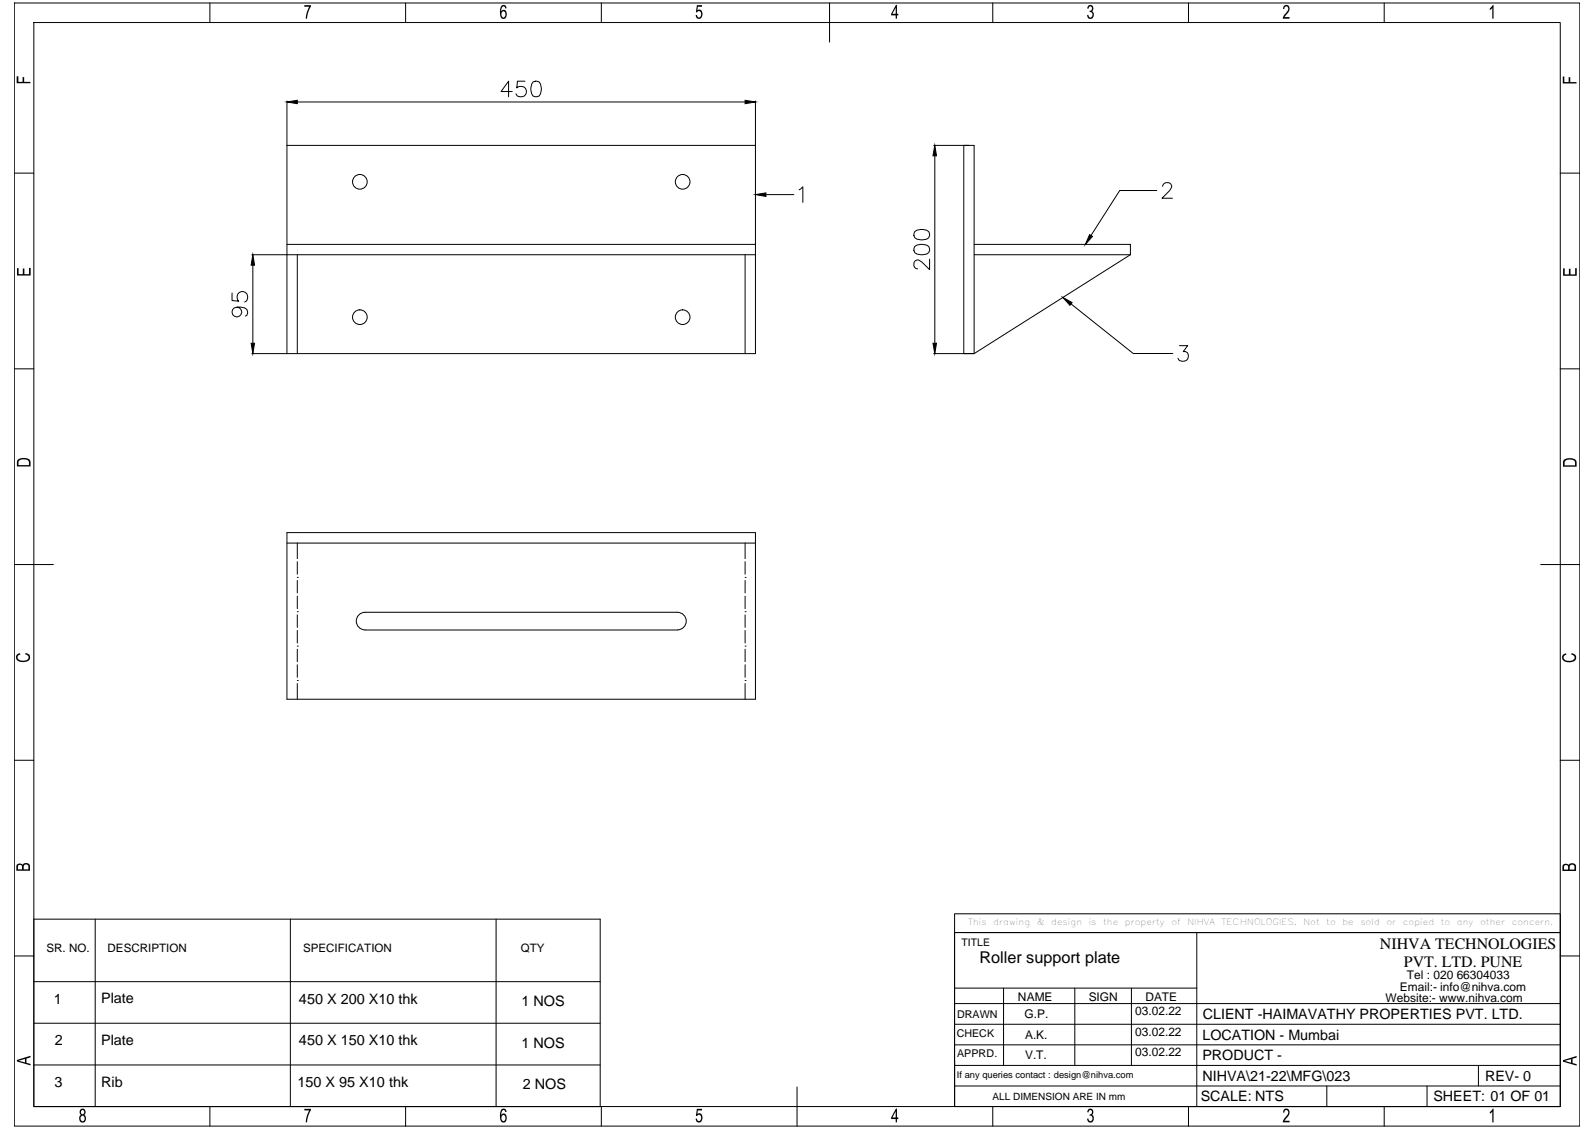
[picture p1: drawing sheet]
<svg xmlns="http://www.w3.org/2000/svg" width="594mm" height="420mm" viewBox="0 0 594 420" stroke-linecap="round" stroke-linejoin="round" font-family="sans-serif">
<!-- layer: 0 -->
<g fill="none" stroke="#000" stroke-width=".37">
<path d="M5.3 1.1h583.1v418.4h-583.1zM12.6 8.4h568.5v403.8h-568.5zM78.2 1.1v7.3M151.1 1.1v7.3M224 1.1v7.3M309 1.1v14.6M369.8 1.1v7.3M442.7 1.1v7.3M515.6 1.1v7.3M106.9 37.6v94.1M110.7 38h166.8M190.8 34.1h-4.2l2.8-3.9v5.8"/>
<path d="M195.5 30.2h-2.8l-.2 2.5a2.06 2.06 0 0 1 3.1 0 2.06 2.06 0 0 1-.4 3.1 2.06 2.06 0 0 1-3-.9M198.6 30.5a1.91 1.91 0 0 1 2.7 .8 4.7 4.7 0 0 1-.5 4.5 1.9 1.9 0 0 1-2.8-.9 4.7 4.7 0 0 1 .6-4.4zM281.4 37.6v94.1h-187.6M106.9 54.2h174.5M347.8 54.2h15v77.5h-15M348.2 58.1v69.8M359 54.2v77.5h3.8l58.2-36.8M5.3 64.5h7.3M285.3 72.5h10.4M297.6 70.7l1.4-1.1v5.8M430.9 71h-13.8l-10.8 16.7M433.1 69.4a1.48 1.48 0 0 1 1.1-1.4h1.1a1.42 1.42 0 0 1 .8 2.2l-3.3 3.6h3.9"/>
<path d="M581.1 64.5h7.3M93.8 94.9h187.6M94.2 98.8v29.1M106.9 91h174.5M110.7 94.9v36.8M277.5 94.9v36.8M340.7 91.8a4.6 4.6 0 0 1 5.2 0 1.89 1.89 0 0 1-.8 2.8 5 5 0 0 1-4.4-.5l-.3-.9zM340.7 86.3a4.6 4.6 0 0 1 5.2 0 1.89 1.89 0 0 1-.8 2.8 5 5 0 0 1-4.4-.6l-.3-.8zM346.2 96.5v3.9l-2.8-2.7a1.72 1.72 0 0 0-2.7-.3l-.3 .5v1.1a1.38 1.38 0 0 0 1.4 1.1M362.8 91h58.2v3.9M362.8 94.9h58.2M86.4 109.1v2.8l2.5 .3a2.06 2.06 0 0 1 0-3.1 2.06 2.06 0 0 1 3.1 .4 2.06 2.06 0 0 1-.9 3"/>
<path d="M88.3 114.4a1.82 1.82 0 0 1 1.6 2.5 1.82 1.82 0 0 1-2.8 .7 1.82 1.82 0 0 1 .1-2.9 5.1 5.1 0 0 1 4.7 .5 1.68 1.68 0 0 1-.5 2.5M398.9 113.2l23.2 18.5h14.7M5.3 137.4h7.3M439.3 128.7h3.1l-1.7 2.3a1.86 1.86 0 0 1 2 2.1 1.86 1.86 0 0 1-2.5 1.4l-.9-.2-.5-.9M581.1 137.4h7.3M106.9 198.4h174.5v62h-174.5zM5.3 210.3h14.6M106.9 202.3h174.5M110.7 215.1h.1M110.7 202.3v5.8M110.7 209.2v4.7M110.7 216.2v4.7"/>
<path d="M277.5 215.1h.1M277.5 202.3v5.8M277.5 209.2v4.7M277.5 216.2v4.7M573.9 210.3h14.5M110.7 227.9h.1M110.7 222.1v4.6M110.7 229v4.7M110.7 234.8v4.7M252.3 228.1h-116.3a3.3 3.3 0 0 0-3.3 3.2 3.3 3.3 0 0 0 3.3 3.3l116.3 .1M252.3 228.1a3.3 3.3 0 0 1 3.3 3.2 3.3 3.3 0 0 1-3.3 3.3M277.5 227.9h.1"/>
<path d="M277.5 222.1v4.6M277.5 229v4.7M277.5 234.8v4.7M110.7 240.7h.1M110.7 253.5h.1M110.7 241.8v4.7M110.7 247.6v4.7M110.7 254.6v5.8M277.5 240.7h.1M277.5 253.5h.1M277.5 241.8v4.7M277.5 247.6v4.7"/>
<path d="M277.5 254.6v5.8M5.3 283.2h7.3M581.1 283.2h7.3M5.3 356.1h7.3M12.6 342.4h210.9v69.8h-210.9zM35.5 342.4v69.8M108.1 342.4v69.8M184.8 342.4v69.8M355.5 340.4h225.6v7h-225.6zM355.5 347.4h225.6v64.8h-225.6zM355.5 347.4v64.8M359.4 347.4h221.7"/>
<path d="M445.8 347.4v64.8M581.1 356.1h7.3M12.6 365.6h210.9M355.5 373.8h225.6M355.5 368.1h90.3M373.8 368.1v28.7M400.3 368.1v28.7M421.4 368.1v28.7M12.6 381.1h210.9M12.6 396.7h210.9M355.5 396.8h225.6M355.5 389.2h225.6"/>
<path d="M355.5 381.5h225.6M550.7 396.8v7.7M12.6 412.2h210.9M78.2 412.2v7.3M151.1 412.2v7.3M224 412.2v7.3M296.9 404.9v14.6M355.5 404.5h225.6M369.8 412.2v7.3M372.6 412.2h208.5M442.7 412.2v7.3M494.2 404.5v7.7"/>
<path d="M515.6 412.2v7.3M531.5 404.5v7.7"/>
<circle cx="134" cy="67.7" r="2.73"/>
<circle cx="254.3" cy="67.7" r="2.73"/>
<circle cx="134" cy="118.1" r="2.73"/>
<circle cx="254.3" cy="118.1" r="2.73"/>
</g>
<g fill="#000">
<path d="M113.4 1.9h2.4l-1.2 3.2-.2 1.9h-.5l.1-1.4 1.2-3.1h-1.8zM259.6 1.9h1.9v.6h-1.6l-.2 1.4 .6-.3 .6 .1 .7 1.3-.2 1.3-.9 .7-.8-.1-.6-1.1 .5-.2 .3 .8 .5 .1 .4-.2 .3-.7v-.8l-.5-.6h-.6l-.4 .4-.4-.1zM405.3 2.2l1.1-.3 .8 .9-.1 1-.4 .4 .6 .6 .1 1-.3 .7-.7 .5-.9-.1-.6-1.3 .5-.1 .6 1 .7-.3 .1-1.4-.5-.3h-.5l.1-.5 .8-.4v-.7l-.7-.6-.3 .3-.3 .7-.5-.2zM478.3 2.2l1-.4 .9 .7v1.5l-1.8 2.4h1.9v.6h-2.5l.3-1 1.7-2.6-.2-.8-.5-.3-.5 .3-.2 .8-.5-.1zM556 1.8h.3v5.2h-.5v-4l-.9 .7v-.6zM6.2 28.4h.6v2.1h1.6v-1.8h.6v1.8h2.3v.5h-5.1zM582.1 28.5h.6v2.1h1.6v-1.8h.6v1.8h2.3v.5h-5.1zM6.3 99.9h.6v2.2h1.6v-2.1h.6v2.1h1.7v-2.3h.6v2.8h-5.1zM582.2 100h.6v2.2h1.6v-2.1h.5v2.1h1.8v-2.3h.6v2.8h-5.1zM6.3 243.9l1.1-.6 .2 .5-.7 .3-.4 .7 .3 .7 .7 .5 1.8 .1 1.1-.6 .2-1-.5-.5-.8-.3 .2-.5 1.5 .8 .2 1.4-.5 .7-1 .4-2.6-.1-1.1-1.1v-.8zM582.1 244l1.2-.6 .1 .5-.8 .4-.2 .7 .4 .8 .6 .3h1.7l1.2-.6 .1-1.1-1.2-.6 .2-.5 1.4 .7 .3 1.3-.5 .7-.6 .4-1.2 .3-1.3-.1-.9-.3-.7-.7-.1-1zM113.4 413h2.4l-1.1 2.9-.3 2.2h-.5l.1-1.4 1.2-3.1h-1.8z"/>
<path d="M259.6 413h1.9v.6h-1.6l-.2 1.4 .5-.3 .7 .1 .7 1.3-.2 1.3-1 .7-.7-.2-.6-1 .5-.2 .3 .8 .6 .1 .6-.9v-.8l-.4-.6-.6-.1-.4 .5-.5-.1zM405.3 413.3l.6-.4 .8 .2 .5 .8-.1 1a.39 .39 0 0 0-.3 .5 .39 .39 0 0 0 .4 .3l.2 1.2-.3 .8-.7 .4-.9-.1-.6-1.3 .5-.1 .2 .8 .6 .2 .6-.4 .1-.9-.4-.7h-.7l.1-.5 .8-.4-.1-.9-.6-.4-.6 1-.5-.2zM478.3 413.3l1.1-.4 .8 .7v1.5l-1.8 2.4h1.9v.6h-2.5l.3-1 1.7-2.6-.1-.6-.5-.5-.6 .3-.2 .8-.5-.1zM556 412.9h.3v5.2h-.5v-4l-.9 .7v-.6z"/>
<path d="M186.8 2.2l1.1-.3 .7 .8 .1 .4h-.5l-.3-.6-.5-.1-.6 .9-.1 1 .4-.5 .7-.1 .9 .9-.1 1.7-.8 .7-.8-.1-.7-1v-2.3zM187.1 4.3l-.3 .5v1l.4 .6 .5 .1 .5-.7v-1l-.3-.5z"/>
<path d="M333.7 1.8h.4v3.3h.5v.6h-.5v1.3h-.5v-1.3h-1.7v-.6zM333.6 2.9l-1.2 2.2h1.2z"/>
<path d="M6.6 171.3l1.8-.7 2.2 .3 .8 1v1.9h-5.1v-1.8zM7.3 171.4l-.4 .5v1.3h3.9v-1.1l-.4-.6-1.5-.4z"/>
<path d="M582.4 171.4l.5-.4 1.3-.3 2.1 .3 .9 .9v1.9h-5v-1.8zM583.1 171.6l-.4 .5v1.2h3.9v-1.4l-.7-.6-1.6-.1z"/>
<path d="M6.2 322.2l.8-.5 1 .1a.39 .39 0 0 0 .5 .4 .39 .39 0 0 0 .3-.5l1.1-.2 1.1 .5 .2 2.3h-5.1zM6.9 322.3l-.2 1.5h1.5l-.1-1.4-.6-.3zM9.1 322.1l-.3 .5v1.2h1.8l-.1-1.5-.5-.3z"/>
<path d="M582.2 322.2l.7-.5 1 .2a.61 .61 0 0 0 1-.3h1.1l.8 .4 .2 2.4h-5.1zM582.8 322.3l-.3 .4v1.2h1.6l-.1-1.4-.6-.3zM584.9 322.3l-.2 1.6h1.7l-.1-1.5-.6-.4z"/>
<path d="M6.3 394.8l5.1-1.6v.6l-1.6 .5v1.6l1.6 .4v.5l-5.1-1.4zM6.8 395.1l2.5 .6v-1.3z"/>
<path d="M582.2 394.9l5-1.6v.6l-1.5 .4v1.7l1.5 .4v.5l-5-1.5zM582.7 395.2l2.5 .6v-1.3z"/>
<path d="M29.9 413.4l1-.5 .9 .9v1l-.5 .5 .5 .4 .2 1-.2 .8-.5 .6h-.9l-.7-.6-.2-1.1 .3-.8a.36 .36 0 0 0 .4-.4 .36 .36 0 0 0-.5-.4zM30.5 413.5l-.3 1.1 .7 .5 .4-.4 .1-.7-.4-.5zM30.3 415.8l-.3 .4 .1 1 .4 .4h.5l.5-.6v-.8l-.5-.6z"/>
<path d="M186.7 413.4l1.1-.5 .8 .9 .1 .4h-.5l-.2-.5-.6-.3-.6 1-.1 1 .5-.6h.6l.9 .9-.1 1.7-.9 .7-.8-.1-.6-1-.1-1.9zM187 415.6l-.2 1.4 .8 .6 .6-.7v-1l-.6-.6z"/>
<path d="M333.7 412.9h.4v3.3h.5v.6h-.5v1.3h-.5v-1.3h-1.7v-.6zM333.6 413.9l-1.2 2.3h1.2z"/>
</g>
<path d="M106.9 38l3.8-.6v1.2zM277.5 37.4l3.9 .6-3.9 .6zM348.2 54.2l.6 3.9h-1.3zM281.4 72.5l3.9-.6v1.3zM94.2 94.9l.6 3.9h-1.3zM405.8 87.4l1.1 .7-2.6 2.9zM395.9 110.8l3.4 1.9-.8 1zM93.5 127.9h1.3l-.6 3.8zM347.5 127.9h1.3l-.6 3.8z" fill="#000" stroke="#000" stroke-width=".37"/>
<text font-size="6.1" x="364.8" y="358.6">Roller support plate</text>
<g font-size="5.9">
<text x="514" y="353.6">NIHVA TECHNOLOGIES</text>
<text x="522.9" y="360.3">PVT. LTD. PUNE</text>
</g>
<g font-size="5.4">
<text x="20" y="373.8">1</text>
<text x="37.7" y="373.8">Plate</text>
<text x="111.4" y="373.8">450 X 200 X10 thk</text>
<text x="194.3" y="374.7">1 NOS</text>
<text x="20.4" y="389.3">2</text>
<text x="37.7" y="389.3">Plate</text>
<text x="111.4" y="389.3">450 X 150 X10 thk</text>
<text x="194.3" y="390.3">1 NOS</text>
<text x="20.3" y="404.8">3</text>
<text x="37.7" y="404.8">Rib</text>
<text x="110.8" y="404.8">150 X 95 X10 thk</text>
<text x="194.7" y="405.8">2 NOS</text>
</g>
<g font-size="5.3">
<text x="448" y="379.5">CLIENT -HAIMAVATHY PROPERTIES PVT. LTD.</text>
<text x="447.9" y="387.2">LOCATION - Mumbai</text>
<text x="447.8" y="394.9">PRODUCT -</text>
<text x="447.8" y="402.5">NIHVA\21-22\MFG\023</text>
<text x="553.1" y="402.5">REV- 0</text>
<text x="447.2" y="410.2">SCALE: NTS</text>
<text x="533.9" y="410.2">SHEET: 01 OF 01</text>
</g>
<g font-size="4.4">
<text x="524" y="364.8">Tel : 020 66304033</text>
<text x="521.4" y="369.2">Email:- info@nihva.com</text>
<text x="379.2" y="372.7">NAME</text>
<text x="405.5" y="372.7">SIGN</text>
<text x="426.6" y="372.7">DATE</text>
<text x="516.1" y="373.3">Website:- www.nihva.com</text>
<text x="381.6" y="379.3">G.P.</text>
<text x="422.8" y="378.2">03.02.22</text>
<text x="381.8" y="386.9">A.K.</text>
<text x="422.8" y="385.8">03.02.22</text>
<text x="381.8" y="394.6">V.T.</text>
<text x="422.8" y="393.5">03.02.22</text>
</g>
<g font-size="4.3">
<text x="17.3" y="354.4">SR. NO.</text>
<text x="40.1" y="354.4">DESCRIPTION</text>
<text x="112.9" y="354.4">SPECIFICATION</text>
<text x="194" y="354.4">QTY</text>
</g>
<g font-size="4">
<text x="356.5" y="379.3">DRAWN</text>
<text x="356.3" y="386.1">CHECK</text>
<text x="356.5" y="393.7">APPRD.</text>
</g>
<text font-size="3.9" x="358.1" y="352.3">TITLE</text>
<text font-size="3.7" x="369.7" y="409.7">ALL DIMENSION ARE IN mm</text>
<text font-size="3.5" x="356.4" y="401.7">If any queries contact : design@nihva.com</text>
<g font-size="3.2">
<text x="360.6" y="344.7">This</text>
<text x="370" y="344.7">drawing</text>
<text x="386.1" y="344.7">&amp;</text>
<text x="391.5" y="344.7">design</text>
<text x="405.5" y="344.7">is</text>
<text x="410.9" y="344.7">the</text>
<text x="418.9" y="344.7">property</text>
<text x="436.3" y="344.7">of</text>
<text x="442.3" y="344.7">NIHVA</text>
<text x="455" y="344.7">TECHNOLOGIES.</text>
<text x="485.4" y="344.7">Not</text>
<text x="494" y="344.7">to</text>
<text x="500" y="344.7">be</text>
<text x="506.7" y="344.7">sold</text>
<text x="516.4" y="344.7">or</text>
<text x="522.5" y="344.7">copied</text>
<text x="536.6" y="344.7">to</text>
<text x="542.6" y="344.7">any</text>
<text x="551.3" y="344.7">other</text>
<text x="563.1" y="344.7">concern.</text>
</g>
</svg>
